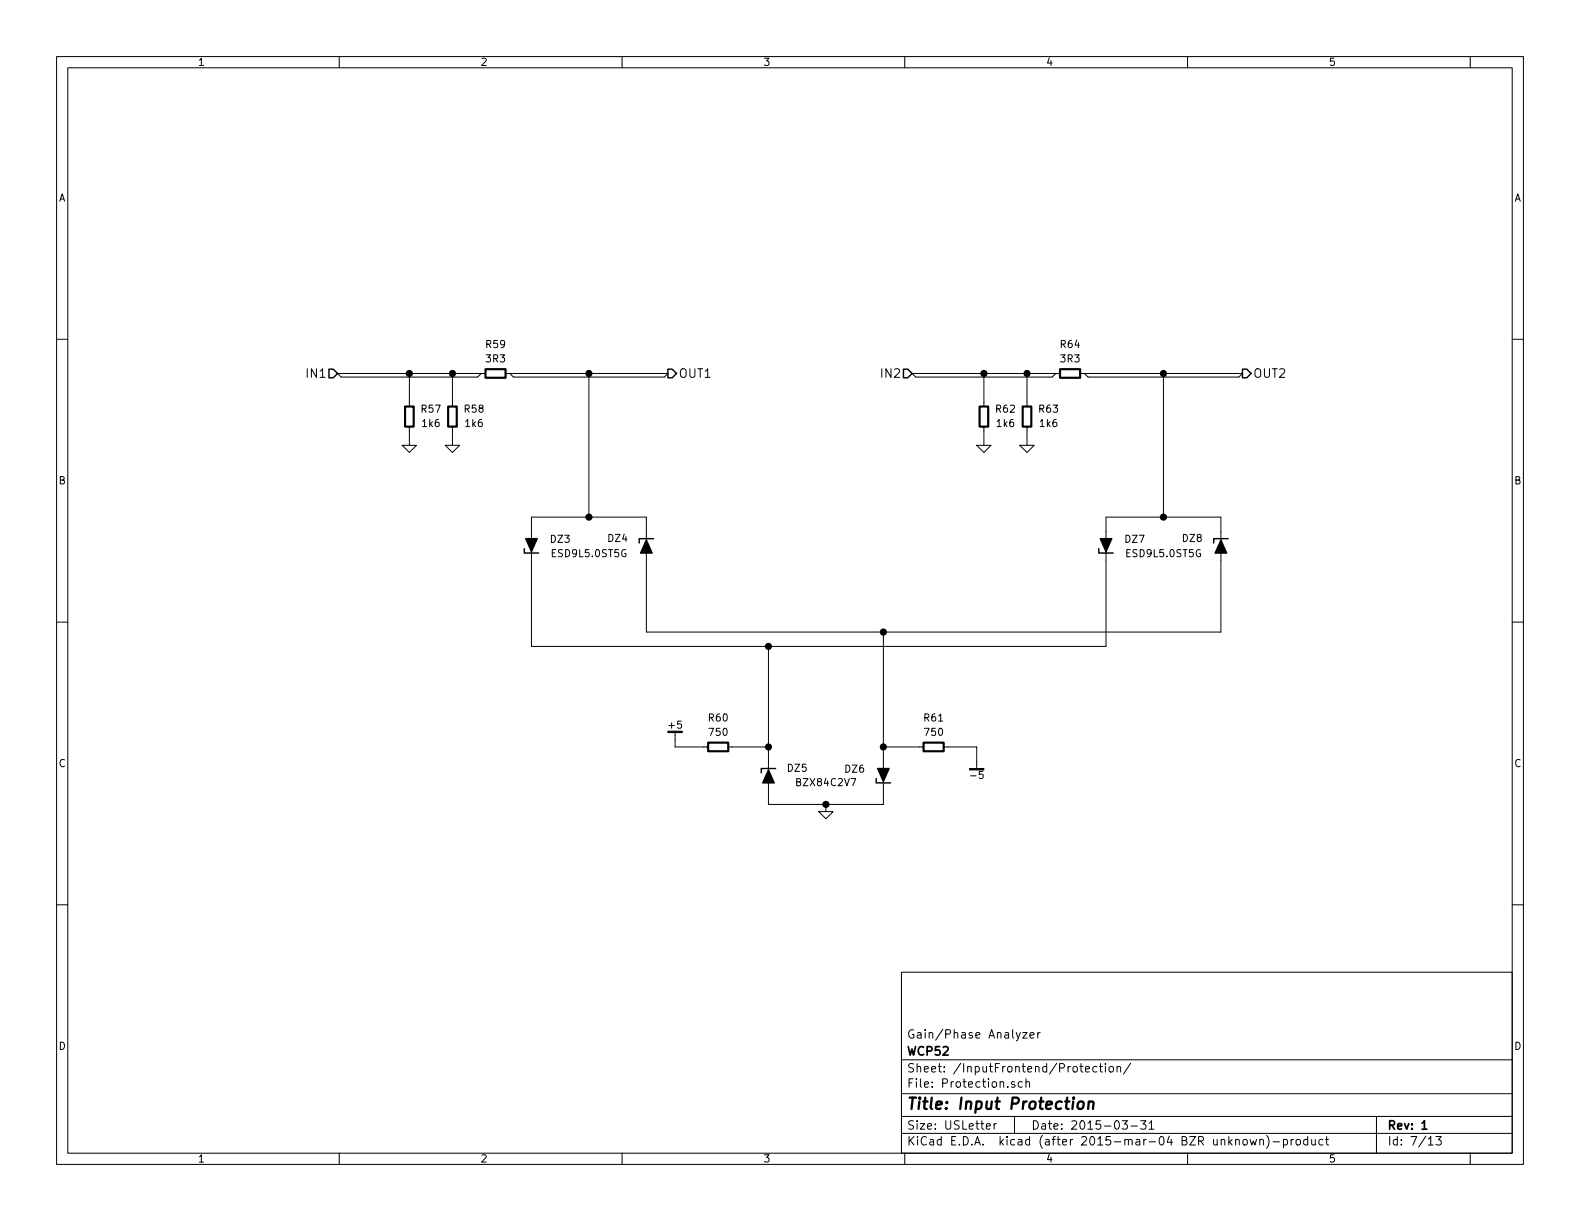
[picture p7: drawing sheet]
<svg xmlns="http://www.w3.org/2000/svg" width="279mm" height="216mm" viewBox="0 0 279 216" stroke-linecap="round" stroke-linejoin="round" font-family="sans-serif">
<g fill="none" stroke="#000" stroke-width=".18">
<path d="M10 10h259.4v195.9h-259.4zM12 12h255.4v191.9h-255.4zM60 10v2M110 10v2M160 10v2M210 10v2M260 10v2M10 60h2M267.4 60h2M71.1 78.7h2.6l-1.3 1.3zM72.4 66v5.9M72.4 75.4v3.3"/>
<path d="M78.7 78.7h2.6l-1.3 1.3zM80 66v5.9M80 75.4v3.3M85.1 66l-.6 .7h-24.2l-.6-.7h26.2M89.4 66h28.7l-.6 .7h-26.7l-.6-.7M104.1 66v25.4M172.7 78.7h2.6l-1.3 1.3zM174 66v5.9M174 75.4v3.3M180.3 78.7h2.6l-1.3 1.3zM181.6 66v5.9M181.6 75.4v3.3"/>
<path d="M186.7 66l-.6 .7h-24.2l-.6-.7h26.2M191 66h28.7l-.6 .7h-26.7l-.6-.7M205.7 66v25.4M94 95.3v-3.9h20.3v4.1M94 97.5v16.8h101.6v-16.8M114.3 97.8v14h101.6v-14M195.6 95.3v-3.9h20.3v4.1M10 110h2M135.9 114.3v21.8M156.2 111.8v24.1M267.4 110h2M119.4 129.5v2.6h5.8"/>
<path d="M128.8 132.1h7.1M156.2 138.2v4h-20.3v-3.8M156.2 132.1h7.1M166.9 132.1h5.8v3.8M10 160h2M144.8 143.5h2.5l-1.3 1.3zM146 142.2v1.3M267.4 160h2M159.4 171.9h108v32h-108zM159.4 197.4h108M159.4 193.4h108M159.4 187.4h108"/>
<path d="M174.4 199.2l.7-.2v-.2l-.4-.1-.3 .2 .1 .7h.6M175.8 198.7v1M176.2 198.7l-.4 .3M179.4 197.4v3M179.4 191.3a.37 .37 0 0 0-.6 .2l.1 .2 .5 .1 .1 .2-.2 .3-.5-.1M180.8 191.3h-.5l-.2 .2v.6l.2 .2 .5-.1M180.8 182.6h.8l-.8 1h.8M181.4 191.4l.2-.1h.4l.1 1M181.4 190.8v1.5M182.1 183.1l.8-.2-.1-.2-.4-.1-.3 .2 .1 .7h.6M183.5 182.6v1M183.9 182.6l-.4 .3"/>
<path d="M191.9 189.1l.8-.2-.1-.3h-.4l-.3 .2 .1 .7h.6M194 188.6h-.5l-.3 .2 .1 .6 .2 .2 .5-.1M194.4 188.6h.6M194.6 188.1v1.3l.4 .2M195.5 188.1v.1M195.5 188.6v1M196.2 188.7l.2-.1 .4 .1 .1 .6-.1 .2-.4 .1-.2-.2zM197.5 188.7l.2-.1h.4l.1 1M197.5 188.6v1M198.4 198.2h1l-.5 .6 .4 .1v.6l-.2 .2-.7-.2M199.9 188l-1.2 1.9M200 199.1h1.1"/>
<path d="M201.7 198.2h.9l-.5 .6 .5 .1v.6l-.2 .2-.7-.2M203.2 198.6l.4-.4v1.5M203.2 199.7h.9M243.4 197.4v6.5M60 203.9v2M110 203.9v2M159.4 200.4h108M160 203.9v2M210 203.9v2M219.9 201.6l.2-.1 .4 .1 .1 .6-.2 .2-.3 .1-.2-.2zM221.1 201.5l.3 1 .2-.7 .3 .7 .3-1M222.8 201.6l.2-.1h.4v1"/>
<path d="M222.8 201.5v1M224 200.8a1.71 1.71 0 0 1 0 2.2M225.1 201.9h1.2M227 201.5h.4l.3 .3-.1 .6h-.6M227 201.5v1.5M228.3 201.5v1M228.8 201.5l-.5 .3M229.3 201.6l.2-.1 .4 .1 .1 .6-.2 .2-.3 .1-.2-.2zM231.2 201.5h-.4l-.3 .3 .1 .5 .2 .2 .4-.1M231.2 201v1.5M232 201.5v.9l.4 .1 .2-.2M232.6 201.5v1"/>
<path d="M233.9 201.5h-.4l-.3 .3 .1 .5 .2 .2 .4-.1M234.4 201.5h.5M234.6 201v1.3l.3 .2M252.6 202.5h.8M253.9 201h1l-.5 .5 .4 .2v.6l-.2 .2-.7-.2M260 203.9v2"/>
</g>
<path d="M251.5 199.7h.8" fill="none" stroke="#000" stroke-width=".3"/>
<path d="M190.7 194.9a.51 .51 0 0 1 .6-.2 .51 .51 0 0 1 .3 .4v.6a.54 .54 0 0 1-.6 .4 .54 .54 0 0 1-.5-.4zM192.5 194.9a.52 .52 0 0 1 .9 .1l-.1 1.1M192.6 194.8l-.2 1.3" fill="none" stroke="#000" stroke-width=".41"/>
<path d="M58.2 65.3h.7l.8 .7-.8 .8h-.7zM118.1 65.3h.8l.7 .7-.7 .8h-.8zM159.8 65.3h.7l.8 .7-.8 .8h-.7zM219.7 65.3h.8l.7 .7-.7 .8h-.8zM92.7 97v.8h2.5M115.6 95.3h-2.6v.7M194.3 97v.8h2.5M217.2 95.3h-2.6v.7M137.2 135.9h-2.6v.8M154.9 137.7v.7h2.6" fill="none" stroke="#000" stroke-width=".25"/>
<g fill="#000" stroke="#000" stroke-width=".25">
<path d="M93 95.3h2l-1 2.2zM114.3 95.5l1 2.3h-2zM194.6 95.3h2l-1 2.2zM215.9 95.5l1 2.3h-2zM135.9 136.1l1 2.3h-2zM155.2 135.9h2l-1 2.3z"/>
<circle cx="72.4" cy="66" r=".51"/>
<circle cx="80" cy="66" r=".51"/>
<circle cx="104.1" cy="66" r=".51"/>
<circle cx="174" cy="66" r=".51"/>
<circle cx="181.6" cy="66" r=".51"/>
<circle cx="205.7" cy="66" r=".51"/>
<circle cx="104.1" cy="91.4" r=".51"/>
<circle cx="205.7" cy="91.4" r=".51"/>
<circle cx="135.9" cy="114.3" r=".51"/>
<circle cx="156.2" cy="111.8" r=".51"/>
<circle cx="135.9" cy="132.1" r=".51"/>
<circle cx="156.2" cy="132.1" r=".51"/>
<circle cx="146.1" cy="142.2" r=".51"/>
</g>
<path d="M118.1 129.3h2.5v.2h-2.5z" fill="#000" stroke="#000" stroke-width=".18"/>
<path d="M71.6 71.9h1.6v3.5h-1.6zM79.2 71.9h1.6v3.5h-1.6zM85.9 65.3h3.5v1.5h-3.5zM173.2 71.9h1.6v3.5h-1.6zM180.8 71.9h1.6v3.5h-1.6zM187.5 65.3h3.5v1.5h-3.5zM125.2 131.3h3.6v1.5h-3.6zM163.3 131.3h3.6v1.5h-3.6z" fill="none" stroke="#000" stroke-width=".38"/>
<text font-size="2.8" x="160.4" y="196.2">Title: Input Protection</text>
<g font-size="2.1">
<text x="54.5" y="66.8">IN1</text>
<text x="120" y="66.8">OUT1</text>
<text x="156.1" y="66.8">IN2</text>
<text x="221.6" y="66.8">OUT2</text>
<text x="160.4" y="183.6">Gain/Phase Analyzer</text>
<text x="160.4" y="189.6">Sheet: /InputFrontend/Protection/</text>
<text x="160.4" y="186.6">WCP52</text>
<text x="160.4" y="192.3">File: Protection.sch</text>
<text x="160.4" y="202.5">KiCad E.D.A. kicad (after 2015-mar-04 BZR unknown)-product</text>
<text x="160.4" y="199.7">Size: USLetter</text>
<text x="182.4" y="199.7">Date: 2015-03-31</text>
<text x="245.4" y="199.7">Rev: 1</text>
<text x="245.4" y="202.5">Id: 7/13</text>
</g>
<g font-size="1.8">
<text x="35" y="11.6">1</text>
<text x="85" y="11.6">2</text>
<text x="135" y="11.6">3</text>
<text x="185" y="11.6">4</text>
<text x="235" y="11.6">5</text>
<text x="10.4" y="35.6">A</text>
<text x="267.8" y="35.6">A</text>
<text x="86" y="61.5">R59</text>
<text x="86" y="64.1">3R3</text>
<text x="187.6" y="61.5">R64</text>
<text x="187.6" y="64.1">3R3</text>
<text x="74.6" y="72.9">R57</text>
<text x="74.7" y="75.5">1k6</text>
<text x="82.2" y="72.9">R58</text>
<text x="82.3" y="75.5">1k6</text>
<text x="176.2" y="72.9">R62</text>
<text x="176.3" y="75.5">1k6</text>
<text x="183.8" y="72.9">R63</text>
<text x="183.9" y="75.5">1k6</text>
<text x="10.4" y="85.6">B</text>
<text x="267.8" y="85.6">B</text>
<text x="97.4" y="96">DZ3</text>
<text x="107.5" y="95.8">DZ4</text>
<text x="199" y="96">DZ7</text>
<text x="209.1" y="95.8">DZ8</text>
<text x="97.8" y="98.5">ESD9L5.0ST5G</text>
<text x="199.4" y="98.5">ESD9L5.0ST5G</text>
<text x="118.4" y="128.8">+5</text>
<text x="125.4" y="127.6">R60</text>
<text x="125.5" y="130.1">750</text>
<text x="163.5" y="127.6">R61</text>
<text x="163.6" y="130.1">750</text>
<text x="10.4" y="135.6">C</text>
<text x="139.3" y="136.4">DZ5</text>
<text x="149.5" y="136.6">DZ6</text>
<text x="171.9" y="137.7">-5</text>
<text x="267.8" y="135.6">C</text>
<text x="141.1" y="139">BZX84C2V7</text>
<text x="10.4" y="185.6">D</text>
<text x="267.8" y="185.6">D</text>
<text x="35" y="205.5">1</text>
<text x="85" y="205.5">2</text>
<text x="135" y="205.5">3</text>
<text x="185" y="205.5">4</text>
<text x="235" y="205.5">5</text>
</g>
</svg>
